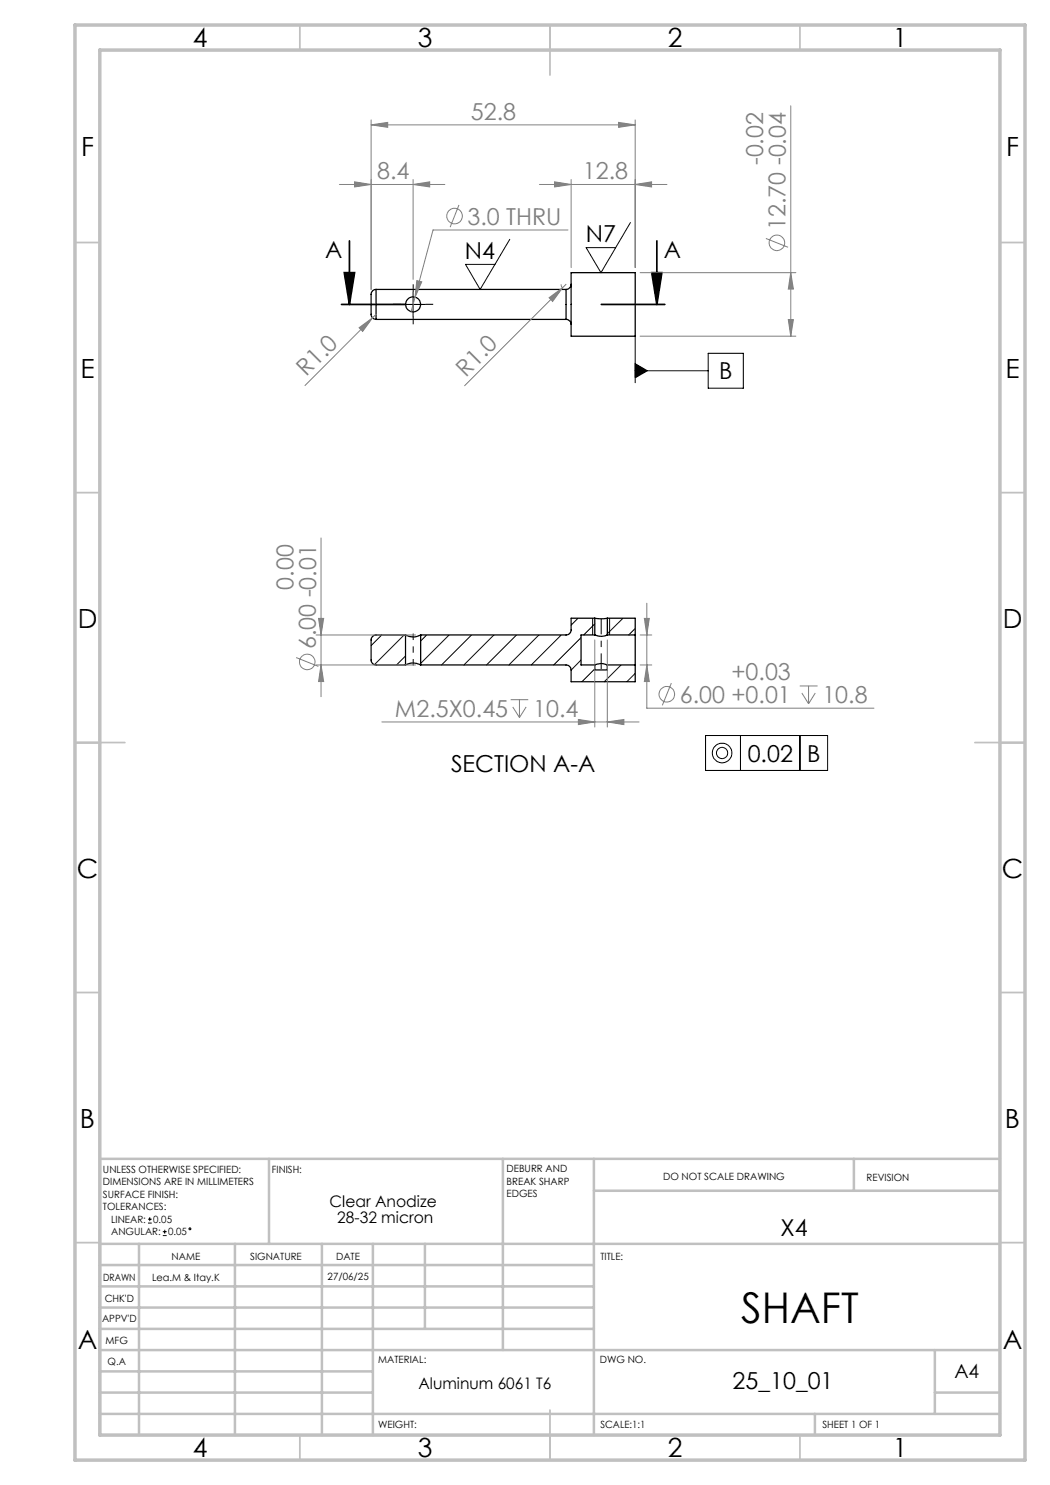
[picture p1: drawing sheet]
<svg xmlns="http://www.w3.org/2000/svg" width="210mm" height="297mm" viewBox="0 0 210 297" stroke-linecap="round" stroke-linejoin="round" font-family="sans-serif">
<g fill="none" stroke="#000" stroke-width=".25">
<path d="M75.2 57.9a1.27 1.27 0 0 0-1 1.7v2.9a1.09 1.09 0 0 0 1 1.4M75.2 57.9v6M75.2 57.9h38M113.2 57.9v6M114.2 56.9a1.09 1.09 0 0 1-1 1M114.2 54.5h12.8v12.7h-12.8zM75.2 63.9h38M113.2 63.9a1.02 1.02 0 0 1 1 1M81.1 127a3.1 3.1 0 0 0 3 0M81.1 133a3.1 3.1 0 0 1 3 0M81.1 127h-5.9a.96 .96 0 0 0-1 1v4a.96 .96 0 0 0 1 1h5.9M81.1 127v6"/>
<path d="M84.1 133h29.1a1.02 1.02 0 0 1 1 1v2.3h12.8v-3.3M84.1 127v6M119 123.6l.8 .2 1.7-.2M119 127l.2 .1a2.96 2.96 0 0 0 2.3-.1M119 133a2.92 2.92 0 0 1 2.5 0M119 123.6h-4.8v2.4a1.02 1.02 0 0 1-1 1h-29.1M119 127h-2.8v6h2.8M119 133v1h2.5v-1M119 123.6v3.4M121.5 133h5.5M121.5 127h5.5M121.5 123.6v3.4"/>
<path d="M121.5 123.6h5.5v3.4M127 127v6"/>
<circle cx="82.6" cy="60.9" r="1.51"/>
</g>
<g fill="none" stroke="#000" stroke-width=".2">
<path d="M82.6 58.4v5M102 47.9l-6 10-2.9-5h5.9M126.1 44.5l-5.9 10-3-5h5.9M80.1 60.9h5M127 74.2h14.6M127 67.2v9.3M127 72.7l2.5 1.5-2.5 1.4zM141.6 70.7h7.1v6.9h-7.1zM76.3 127l-2.1 2.1M80.8 127l-5.9 5.9M81.1 131.2l-1.8 1.8M85.3 127l-1.2 1.2"/>
<path d="M89.8 127l-5.7 5.7M94.3 127l-6 6M98.8 127l-6 6M103.3 127l-6 6M107.8 127l-6 6M112.3 127l-6 6M115.6 123.6l-1.4 1.4M116.2 127.5l-5.5 5.5M116.2 132l-2 2M118.5 123.6v3.4M119 124.8l-2.3 2.2M119 133.8l-2.6 2.5"/>
<path d="M121.9 123.6v3.4M124.2 133l-3.3 3.3M124.6 123.6l-3.1 3.1M127 125.7l-1.3 1.3M127 134.7l-1.6 1.6M141.1 147.1h24.4v7h-24.4zM148.1 147.1v7M160 147.1v7M29.6 244.6h.7M29.6 243.8h.7M30 243.4v.8M32.6 247.1h.7"/>
<path d="M32.6 246.3h.7M32.9 246v.7"/>
<circle cx="144.4" cy="150.6" r="1.96"/>
<circle cx="144.4" cy="150.6" r="1.12"/>
<circle cx="38" cy="245.8" r=".19"/>
</g>
<g fill="none" stroke="#808080" stroke-width=".2">
<path d="M67.9 36.9h21.1M70.9 36.4l3.3 .5-3.3 .5zM74.2 25l3.3-.5v1zM74.2 24v33.9M74.2 25h52.8M82.6 36.9l3.3-.5v1zM82.6 35.9v20M107.9 36.9h25.5M110.9 36.4l3.3 .5-3.3 .5zM114.2 35.9v17.6M123.7 24.5l3.3 .5-3.3 .5zM127 36.9l3.3-.5v1z"/>
<path d="M127 24v29.5M158.2 21.2v46M83.4 56.1l.9 .3-1.3 3zM91.8 41l-1.8 4.4M109.8 59.5l2.7-1.9-2 2.7zM112.2 56.9l.3 .7M113.2 56.9l-20.3 20.2M113.6 46h-27l-4.4 16.3M128 54.5h31.2M153.2 47.7l4.4 1.8M158.2 54.5l.5 3.3h-1zM71.8 65.5l2.7-1.9-2 2.7z"/>
<path d="M75.2 62.9l-14.2 14.2M128 67.2h31.2M157.7 63.9h1l-.5 3.3zM64.2 107.6v31.7M59.2 131.5l4.5 1.8M63.2 127h19.9M63.2 133h19.9M63.7 123.7h1l-.5 3.3zM64.2 133l.5 3.3h-1zM102.1 139.9h3.6M103.9 139.9v3.6M119 128v17.4"/>
<path d="M121.5 128v17.4M128 127h2.4M128 133h2.4M128.9 123.7h1l-.5 3.3zM129.4 133l.5 3.3h-1zM129.4 120.6v21h45.4M134.3 136.6l-1.8 4.5M159.9 137.2h3.6M160.4 138.6l1.3 2.2M161.7 137.2v3.6M163.1 138.6l-1.4 2.2M76.4 144.4h51.4"/>
<path d="M102.6 141.4l1.3 2.1M105.2 141.4l-1.3 2.1M115.7 143.9l3.3 .5-3.3 .5zM121.5 144.4l3.3-.5v1z"/>
<circle cx="90.9" cy="43.2" r="1.55"/>
<circle cx="155.4" cy="48.6" r="1.55"/>
<circle cx="61.5" cy="132.4" r="1.55"/>
<circle cx="133.4" cy="138.9" r="1.56"/>
</g>
<path d="M68.9 54.5h2l-1 6.4zM69.9 48.2v12.7M130.4 54.5h2l-1 6.4zM131.4 48.2v12.7M68.3 60.9h12.7M120.3 60.9h12.7" fill="none" stroke="#000" stroke-width=".35"/>
<path d="M82.6 58.4v-1.5M80.1 60.9h-1.5M82.6 63.4v1.5M85.1 60.9h1.5" fill="none" stroke="#000" stroke-width=".2" stroke-dasharray="15.2 1.3 1.3 1.3" stroke-linecap="butt"/>
<path d="M120.2 133.8v-10.1" fill="none" stroke="#000" stroke-width=".2" stroke-dasharray="15.2 1.3 1.3 1.3" stroke-dashoffset="12.1" stroke-linecap="butt"/>
<path d="M82.6 133.1v-6.4" fill="none" stroke="#000" stroke-width=".2" stroke-dasharray="15.2 1.3 1.3 1.3" stroke-dashoffset="13.9" stroke-linecap="butt"/>
<g fill="none" stroke="#c0c0c0" stroke-width=".35">
<path d="M60 5v5M110 5v10M160 5v5M15 48.5h5M200 48.5h5M15 98.5h5M200 98.5h5M15 148.5h10M195 148.5h10M15 198.5h5M200 198.5h5M15 248.5h5"/>
<path d="M200 248.5h5M60 287v5M110 282v10M160 287v5"/>
</g>
<g fill="none" stroke="#c0c0c0" stroke-width=".5">
<path d="M53.8 231.8v17M100.6 231.8v38.2M118.8 231.8v55.2M118.8 238.2h81.2M170.8 231.8v6.4M200 231.8h-180v55.2M20 248.8h180M20 257.3h98.8M20 253h98.8M27.8 248.8v38.2M47 248.8v38.2M64.4 248.8v38.2"/>
<path d="M74.6 248.8v38.2M85 248.8v17M20 265.8h98.8M20 261.5h98.8M20 278.5h54.6M20 274.3h54.6M20 270h180M187 278.5h13M187 270v12.8M20 282.8h180M163 282.8v4.2"/>
</g>
<path d="M15 5h190v287h-190zM20 10h180v277h-180z" fill="none" stroke="#c0c0c0" stroke-width=".7"/>
<g fill="#000">
<path d="M127 72.7l2.5 1.5-2.5 1.4z"/>
<path d="M130.4 54.5h2l-1 6.4zM68.9 54.5h2l-1 6.4z"/>
</g>
<g fill="#808080">
<path d="M109.8 59.5l2.7-1.9-2 2.7z"/>
<path d="M71.8 65.5l2.7-1.9-2 2.7z"/>
<path d="M82.6 36.9l3.3-.5v1zM70.9 36.4l3.3 .5-3.3 .5z"/>
<path d="M74.2 25l3.3-.5v1zM123.7 24.5l3.3 .5-3.3 .5zM110.9 36.4l3.3 .5-3.3 .5zM127 36.9l3.3-.5v1zM83.4 56.1l-.4 3.3 1.3-3zM128.9 123.7h1l-.5 3.3zM129.4 133l.5 3.3h-1zM115.7 143.9l3.3 .5-3.3 .5zM121.5 144.4l3.3-.5v1z"/>
<path d="M158.2 54.5l.5 3.3h-1zM157.7 63.9h1l-.5 3.3zM63.7 123.7h1l-.5 3.3zM64.2 133l.5 3.3h-1z"/>
</g>
<text font-size="8.5" x="148.3" y="264.5">SHAFT</text>
<g font-size="5.3">
<text x="38.5" y="9.5">4</text>
<text x="83.5" y="9.5">3</text>
<text x="133.6" y="9.5">2</text>
<text x="178.6" y="9.5">1</text>
<text x="16.2" y="31.3">F</text>
<text x="201.2" y="31.3">F</text>
<text x="16.1" y="75.5">E</text>
<text x="201.1" y="75.5">E</text>
<text x="15.5" y="125.5">D</text>
<text x="200.5" y="125.5">D</text>
<text x="15.4" y="175.5">C</text>
<text x="200.4" y="175.5">C</text>
<text x="16" y="225.5">B</text>
<text x="201" y="225.5">B</text>
<text x="15.5" y="269.8">A</text>
<text x="200.5" y="269.8">A</text>
<text x="38.5" y="291.5">4</text>
<text x="83.5" y="291.5">3</text>
<text x="133.6" y="291.5">2</text>
<text x="178.6" y="291.5">1</text>
</g>
<g font-size="4.7" fill="#808080">
<text x="94.2" y="23.9">52.8</text>
<text x="75.4" y="35.9">8.4</text>
<text x="116.6" y="35.9">12.8</text>
<text x="152.6" y="33" transform="rotate(-90 152.6 33)">-0.02</text>
<text x="93.5" y="44.9">3.0 THRU</text>
<text x="157.1" y="46" transform="rotate(-90 157.1 46)">12.70 -0.04</text>
<text x="61.2" y="75.5" transform="rotate(-45 61.2 75.5)">R1.0</text>
<text x="93.2" y="75.5" transform="rotate(-45 93.2 75.5)">R1.0</text>
<text x="58.7" y="117.9" transform="rotate(-90 58.7 117.9)">0.00</text>
<text x="63.2" y="129.8" transform="rotate(-90 63.2 129.8)">6.00 -0.01</text>
<text x="146.3" y="136.1">+0.03</text>
<text x="79" y="143.3">M2.5X0.45</text>
<text x="106.6" y="143.3">10.4</text>
<text x="136" y="140.5">6.00 +0.01</text>
<text x="164.5" y="140.5">10.8</text>
</g>
<g font-size="4.7">
<text x="65" y="51.6">A</text>
<text x="93" y="51.8">N4</text>
<text x="117.1" y="48.5">N7</text>
<text x="132.8" y="51.6">A</text>
<text x="143.8" y="75.9">B</text>
<text x="90.2" y="154.4">SECTION A-A</text>
<text x="149.5" y="152.3">0.02</text>
<text x="161.4" y="152.3">B</text>
<text x="156.1" y="247.1">X4</text>
<text x="146.5" y="277.9">25_10_01</text>
</g>
<text font-size="3.9" x="190.9" y="275.5">A4</text>
<g font-size="3.2">
<text x="65.9" y="241.4">Clear Anodize</text>
<text x="67.5" y="244.6">28-32 micron</text>
<text x="83.7" y="277.9">Aluminum 6061 T6</text>
</g>
<g font-size="2">
<text x="20.6" y="234.6">UNLESS OTHERWISE SPECIFIED:</text>
<text x="20.6" y="237.1">DIMENSIONS ARE IN MILLIMETERS</text>
<text x="20.6" y="239.6">SURFACE FINISH:</text>
<text x="54.4" y="234.6">FINISH:</text>
<text x="101.3" y="234.5">DEBURR AND</text>
<text x="101.3" y="237">BREAK SHARP</text>
<text x="101.3" y="239.5">EDGES</text>
<text x="132.6" y="236">DO NOT SCALE DRAWING</text>
<text x="173.3" y="236.2">REVISION</text>
<text x="20.6" y="242.1">TOLERANCES:</text>
<text x="22.2" y="244.6">LINEAR:</text>
<text x="30.6" y="244.6">0.05</text>
<text x="22.2" y="247.1">ANGULAR:</text>
<text x="33.6" y="247.1">0.05</text>
<text x="34.3" y="252">NAME</text>
<text x="50" y="251.9">SIGNATURE</text>
<text x="67.2" y="251.9">DATE</text>
<text x="120.1" y="251.9">TITLE:</text>
<text x="20.6" y="256.1">DRAWN</text>
<text x="30.4" y="256.1">Lea.M &amp; Itay.K</text>
<text x="65.5" y="255.9">27/06/25</text>
<text x="20.9" y="260.3">CHK'D</text>
<text x="20.4" y="264.4">APPV'D</text>
<text x="21.1" y="268.8">MFG</text>
<text x="21.5" y="273">Q.A</text>
<text x="75.6" y="272.5">MATERIAL:</text>
<text x="120" y="272.5">DWG NO.</text>
<text x="75.6" y="285.5">WEIGHT:</text>
<text x="120.1" y="285.6">SCALE:1:1</text>
<text x="164.5" y="285.6">SHEET 1 OF 1</text>
</g>
</svg>
